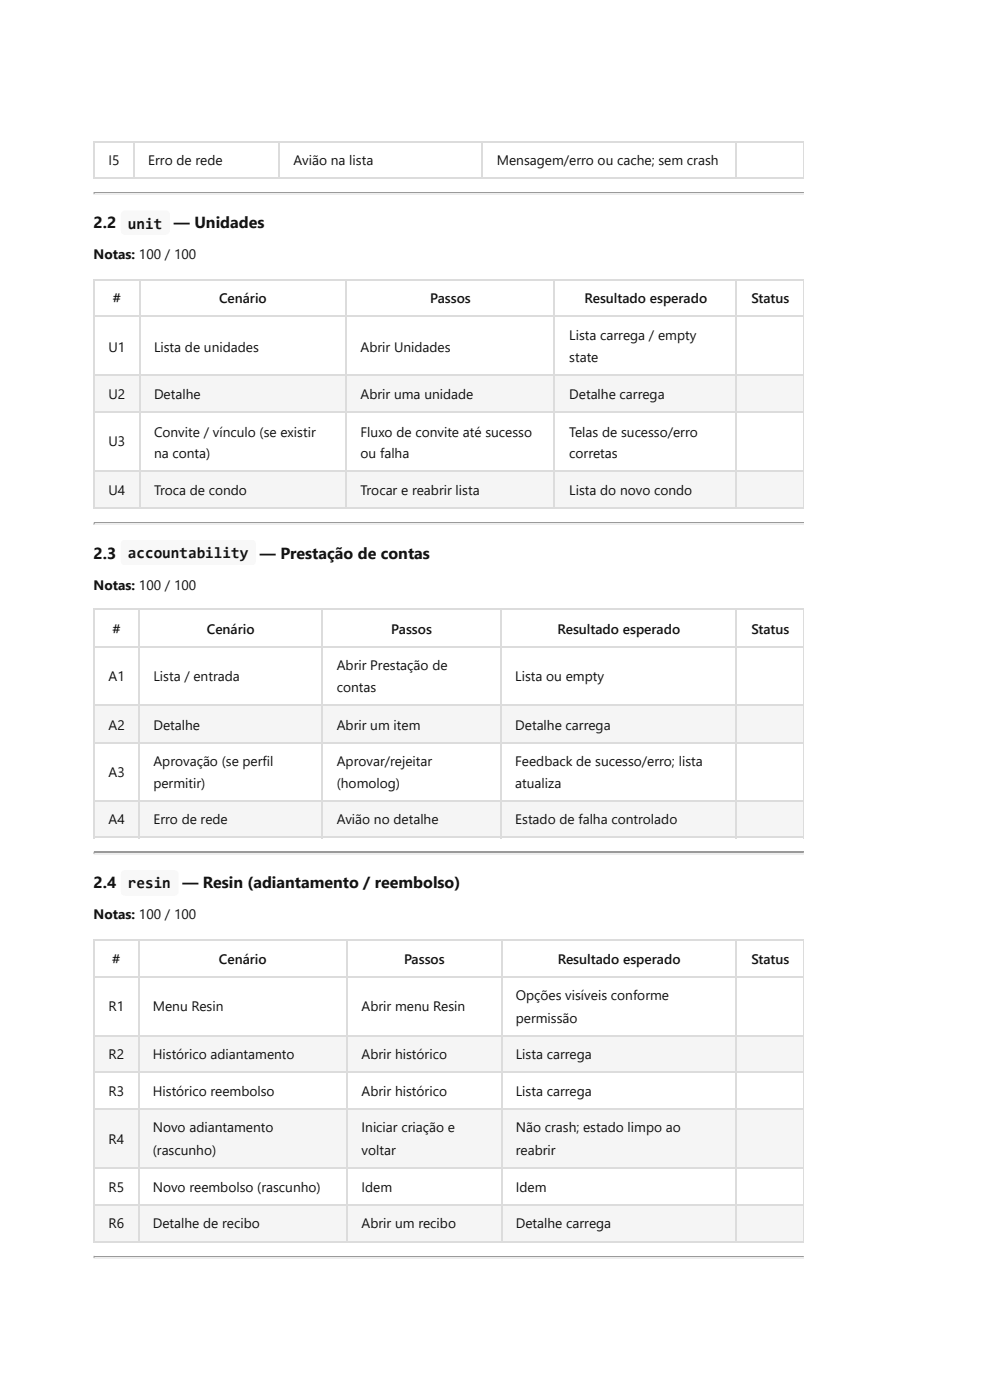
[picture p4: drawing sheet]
<svg xmlns="http://www.w3.org/2000/svg" width="210mm" height="297mm" viewBox="0 0 210 297" stroke-linecap="round" stroke-linejoin="round" font-family="sans-serif">
<path d="M19.8 30h150.7M19.8 37.7h150.7M20 29.9v7.9M28.4 29.9v7.9M59.1 29.9v7.9M102.3 29.9v7.9M156.2 29.9v7.9" fill="none" stroke="#dcdcdc" stroke-width=".26"/>
<path d="M170.5 29.9v7.9" fill="none" stroke="#dcdcdc" stroke-width=".21"/>
<path d="M19.8 40.9h150.7" fill="none" stroke="#9a9a9a" stroke-width=".26"/>
<path d="M19.8 41.1h150.7" fill="none" stroke="#eee" stroke-width=".26"/>
<path d="M170.5 40.7v.6h-.1z" fill="#eee"/>
<path d="M19.8 40.7h.3v.3l-.3 .3z" fill="#9a9a9a"/>
<g fill="#fff">
<path d="M20.1 59.3h9.5v7.9h-9.5z"/>
<path d="M29.6 59.3h44v7.9h-44z"/>
<path d="M73.6 59.3h44.1v7.9h-44.1z"/>
<path d="M117.7 59.3h38.7v7.9h-38.7z"/>
<path d="M156.4 59.3h14.1v7.9h-14.1z"/>
<path d="M20.1 67.2h9.5v12.4h-9.5z"/>
<path d="M29.6 67.2h44v12.4h-44z"/>
<path d="M73.6 67.2h44.1v12.4h-44.1z"/>
<path d="M117.7 67.2h38.7v12.4h-38.7z"/>
<path d="M156.4 67.2h14.1v12.4h-14.1z"/>
</g>
<g fill="#f5f5f5">
<path d="M20.1 79.6h9.5v8h-9.5z"/>
<path d="M29.6 79.6h44v8h-44z"/>
<path d="M73.6 79.6h44.1v8h-44.1z"/>
<path d="M117.7 79.6h38.7v8h-38.7z"/>
<path d="M156.4 79.6h14.1v8h-14.1z"/>
</g>
<g fill="#fff">
<path d="M20.1 87.6h9.5v12.4h-9.5z"/>
<path d="M29.6 87.6h44v12.4h-44z"/>
<path d="M73.6 87.6h44.1v12.4h-44.1z"/>
<path d="M117.7 87.6h38.7v12.4h-38.7z"/>
<path d="M156.4 87.6h14.1v12.4h-14.1z"/>
</g>
<g fill="#f5f5f5">
<path d="M20.1 100h9.5v7.7h-9.5z"/>
<path d="M29.6 100h44v7.7h-44z"/>
<path d="M73.6 100h44.1v7.7h-44.1z"/>
<path d="M117.7 100h38.7v7.7h-38.7z"/>
<path d="M156.4 100h14.1v7.7h-14.1z"/>
</g>
<path d="M19.8 59.4h150.7M20 59.3v48.7M29.8 59.3v48.7M73.4 59.3v48.7M117.6 59.3v48.7M156.2 59.3v48.7M19.8 67.1h150.7M19.8 79.5h150.7M19.8 87.4h150.7M19.8 99.9h150.7M19.8 107.8h150.7" fill="none" stroke="#dcdcdc" stroke-width=".26"/>
<path d="M170.5 59.3v48.7" fill="none" stroke="#dcdcdc" stroke-width=".21"/>
<path d="M19.8 111h150.7" fill="none" stroke="#9a9a9a" stroke-width=".26"/>
<path d="M19.8 111.3h150.7" fill="none" stroke="#eee" stroke-width=".26"/>
<path d="M170.5 110.9v.5h-.1z" fill="#eee"/>
<path d="M19.8 110.9h.3v.2l-.3 .3z" fill="#9a9a9a"/>
<g fill="#fff">
<path d="M20.1 129.4h9.5v7.7h-9.5z"/>
<path d="M29.6 129.4h38.9v7.7h-38.9z"/>
<path d="M68.5 129.4h37.9v7.7h-37.9z"/>
<path d="M106.4 129.4h50v7.7h-50z"/>
<path d="M156.4 129.4h14.1v7.7h-14.1z"/>
<path d="M20.1 137.1h9.5v12.7h-9.5z"/>
<path d="M29.6 137.1h38.9v12.7h-38.9z"/>
<path d="M68.5 137.1h37.9v12.7h-37.9z"/>
<path d="M106.4 137.1h50v12.7h-50z"/>
<path d="M156.4 137.1h14.1v12.7h-14.1z"/>
</g>
<g fill="#f5f5f5">
<path d="M20.1 149.8h9.5v7.6h-9.5z"/>
<path d="M29.6 149.8h38.9v7.6h-38.9z"/>
<path d="M68.5 149.8h37.9v7.6h-37.9z"/>
<path d="M106.4 149.8h50v7.6h-50z"/>
<path d="M156.4 149.8h14.1v7.6h-14.1z"/>
</g>
<g fill="#fff">
<path d="M20.1 157.4h9.5v12.5h-9.5z"/>
<path d="M29.6 157.4h38.9v12.5h-38.9z"/>
<path d="M68.5 157.4h37.9v12.5h-37.9z"/>
<path d="M106.4 157.4h50v12.5h-50z"/>
<path d="M156.4 157.4h14.1v12.5h-14.1z"/>
</g>
<g fill="#f5f5f5">
<path d="M20.1 169.9h9.5v7.9h-9.5z"/>
<path d="M29.6 169.9h38.9v7.9h-38.9z"/>
<path d="M68.5 169.9h37.9v7.9h-37.9z"/>
<path d="M106.4 169.9h50v7.9h-50z"/>
<path d="M156.4 169.9h14.1v7.9h-14.1z"/>
</g>
<path d="M19.8 129.2h150.7M19.8 137.2h150.7M20 129.1v48.7M29.5 129.1v48.7M68.4 129.1v48.7M106.2 129.1v48.7M156.2 129.1v48.7M19.8 149.6h150.7M19.8 157.6h150.7M19.8 170h150.7M19.8 177.7h150.7" fill="none" stroke="#dcdcdc" stroke-width=".26"/>
<path d="M170.5 129.1v48.7" fill="none" stroke="#dcdcdc" stroke-width=".21"/>
<path d="M19.8 180.8h150.7" fill="none" stroke="#9a9a9a" stroke-width=".26"/>
<path d="M19.8 181.1h150.7" fill="none" stroke="#eee" stroke-width=".26"/>
<path d="M170.5 180.7v.5h-.1z" fill="#eee"/>
<path d="M19.8 180.7h.3v.3l-.3 .2z" fill="#9a9a9a"/>
<g fill="#fff">
<path d="M20.1 199.5h9.3v7.7h-9.3z"/>
<path d="M29.4 199.5h44.2v7.7h-44.2z"/>
<path d="M73.6 199.5h32.8v7.7h-32.8z"/>
<path d="M106.4 199.5h50v7.7h-50z"/>
<path d="M156.4 199.5h14.1v7.7h-14.1z"/>
<path d="M20.1 207.2h9.3v12.4h-9.3z"/>
<path d="M29.4 207.2h44.2v12.4h-44.2z"/>
<path d="M73.6 207.2h32.8v12.4h-32.8z"/>
<path d="M106.4 207.2h50v12.4h-50z"/>
<path d="M156.4 207.2h14.1v12.4h-14.1z"/>
</g>
<g fill="#f5f5f5">
<path d="M20.1 219.6h9.3v7.9h-9.3z"/>
<path d="M29.4 219.6h44.2v7.9h-44.2z"/>
<path d="M73.6 219.6h32.8v7.9h-32.8z"/>
<path d="M106.4 219.6h50v7.9h-50z"/>
<path d="M156.4 219.6h14.1v7.9h-14.1z"/>
</g>
<g fill="#fff">
<path d="M20.1 227.5h9.3v7.7h-9.3z"/>
<path d="M29.4 227.5h44.2v7.7h-44.2z"/>
<path d="M73.6 227.5h32.8v7.7h-32.8z"/>
<path d="M106.4 227.5h50v7.7h-50z"/>
<path d="M156.4 227.5h14.1v7.7h-14.1z"/>
</g>
<g fill="#f5f5f5">
<path d="M20.1 235.2h9.3v12.7h-9.3z"/>
<path d="M29.4 235.2h44.2v12.7h-44.2z"/>
<path d="M73.6 235.2h32.8v12.7h-32.8z"/>
<path d="M106.4 235.2h50v12.7h-50z"/>
<path d="M156.4 235.2h14.1v12.7h-14.1z"/>
</g>
<g fill="#fff">
<path d="M20.1 247.9h9.3v7.7h-9.3z"/>
<path d="M29.4 247.9h44.2v7.7h-44.2z"/>
<path d="M73.6 247.9h32.8v7.7h-32.8z"/>
<path d="M106.4 247.9h50v7.7h-50z"/>
<path d="M156.4 247.9h14.1v7.7h-14.1z"/>
</g>
<g fill="#f5f5f5">
<path d="M20.1 255.6h9.3v7.9h-9.3z"/>
<path d="M29.4 255.6h44.2v7.9h-44.2z"/>
<path d="M73.6 255.6h32.8v7.9h-32.8z"/>
<path d="M106.4 255.6h50v7.9h-50z"/>
<path d="M156.4 255.6h14.1v7.9h-14.1z"/>
</g>
<g fill="none" stroke="#dcdcdc" stroke-width=".26">
<path d="M19.8 199.4h150.7M20 199.2v64.3M29.5 199.2v64.3M73.7 199.2v64.3M106.5 199.2v64.3M156.2 199.2v64.3M19.8 207.3h150.7M19.8 219.7h150.7M19.8 227.4h150.7M19.8 235.3h150.7M19.8 247.8h150.7M19.8 255.7h150.7"/>
<path d="M19.8 263.4h150.7"/>
</g>
<path d="M170.5 199.2v64.3" fill="none" stroke="#dcdcdc" stroke-width=".21"/>
<path d="M19.8 266.6h150.7" fill="none" stroke="#9a9a9a" stroke-width=".26"/>
<path d="M19.8 266.8h150.7" fill="none" stroke="#eee" stroke-width=".26"/>
<path d="M170.5 266.4v.6h-.1z" fill="#eee"/>
<path d="M19.8 266.4h.3v.3l-.3 .3z" fill="#9a9a9a"/>
<path d="M25.9 45l.6-.3h8.7a.83 .83 0 0 1 .8 .8v3.4a.83 .83 0 0 1-.8 .8h-8.7a.83 .83 0 0 1-.8-.8v-3.4z" fill="#f8f8f8"/>
<path d="M26 45.1l.5-.3h8.7a.7 .7 0 0 1 .7 .7v3.4a.7 .7 0 0 1-.7 .7h-8.7a.7 .7 0 0 1-.7-.7v-3.4z" fill="none" stroke="#f8f8f8" stroke-width=".26"/>
<path d="M25.9 114.8l.6-.2h26.9a.83 .83 0 0 1 .8 .8v3.6a.83 .83 0 0 1-.8 .9h-26.9a.83 .83 0 0 1-.8-.9v-3.6z" fill="#f8f8f8"/>
<path d="M26 114.9l.5-.2h26.9a.7 .7 0 0 1 .7 .7v3.6a.7 .7 0 0 1-.7 .7h-26.9a.7 .7 0 0 1-.7-.7v-3.6z" fill="none" stroke="#f8f8f8" stroke-width=".26"/>
<path d="M25.9 184.9l.6-.2h10.5a.83 .83 0 0 1 .8 .8v3.6a.83 .83 0 0 1-.8 .9h-10.5a.83 .83 0 0 1-.8-.9v-3.6z" fill="#f8f8f8"/>
<path d="M26 185l.5-.2h10.5a.7 .7 0 0 1 .7 .7v3.6a.7 .7 0 0 1-.7 .7h-10.5a.7 .7 0 0 1-.7-.7v-3.6z" fill="none" stroke="#f8f8f8" stroke-width=".26"/>
<g font-size="3.4" fill="#111">
<text x="19.8" y="48.4">2.2</text>
<text x="36.9" y="48.4">— Unidades</text>
<text x="19.8" y="118.5">2.3</text>
<text x="55.1" y="118.5">— Prestação de contas</text>
<text x="19.8" y="188.4">2.4</text>
<text x="38.7" y="188.4">— Resin (adiantamento / reembolso)</text>
</g>
<g font-size="3.3" fill="#111">
<text x="27.1" y="48.5">unit</text>
<text x="27.1" y="118.3">accountability</text>
<text x="27.1" y="188.4">resin</text>
</g>
<g font-size="2.9" fill="#111">
<text x="23" y="34.9">I5</text>
<text x="31.4" y="34.9">Erro de rede</text>
<text x="62.3" y="34.9">Avião na lista</text>
<text x="105.4" y="34.9">Mensagem/erro ou cache; sem crash</text>
<text x="19.8" y="55">Notas: 100 / 100</text>
<text x="23.9" y="64.3">#</text>
<text x="46.5" y="64.3">Cenário</text>
<text x="91.3" y="64.3">Passos</text>
<text x="124" y="64.3">Resultado esperado</text>
<text x="159.4" y="64.3">Status</text>
<text x="23" y="74.6">U1</text>
<text x="32.7" y="74.6">Lista de unidades</text>
<text x="76.5" y="74.6">Abrir Unidades</text>
<text x="120.8" y="72.2">Lista carrega / empty</text>
<text x="120.8" y="76.7">state</text>
<text x="23" y="84.7">U2</text>
<text x="32.7" y="84.7">Detalhe</text>
<text x="76.5" y="84.7">Abrir uma unidade</text>
<text x="120.8" y="84.7">Detalhe carrega</text>
<text x="23" y="94.7">U3</text>
<text x="32.7" y="92.6">Convite / vínculo (se existir</text>
<text x="76.5" y="92.6">Fluxo de convite até sucesso</text>
<text x="120.8" y="92.6">Telas de sucesso/erro</text>
<text x="32.7" y="97.1">na conta)</text>
<text x="76.5" y="97.1">ou falha</text>
<text x="120.8" y="97.1">corretas</text>
<text x="23" y="105">U4</text>
<text x="32.7" y="105">Troca de condo</text>
<text x="76.5" y="105">Trocar e reabrir lista</text>
<text x="120.8" y="105">Lista do novo condo</text>
<text x="19.8" y="125.1">Notas: 100 / 100</text>
<text x="23.9" y="134.4">#</text>
<text x="43.9" y="134.4">Cenário</text>
<text x="83" y="134.4">Passos</text>
<text x="118.3" y="134.4">Resultado esperado</text>
<text x="159.4" y="134.4">Status</text>
<text x="71.4" y="142.1">Abrir Prestação de</text>
<text x="23" y="144.5">A1</text>
<text x="32.6" y="144.5">Lista / entrada</text>
<text x="71.4" y="146.8">contas</text>
<text x="109.3" y="144.5">Lista ou empty</text>
<text x="23" y="154.8">A2</text>
<text x="32.6" y="154.8">Detalhe</text>
<text x="71.4" y="154.8">Abrir um item</text>
<text x="109.3" y="154.8">Detalhe carrega</text>
<text x="23" y="164.8">A3</text>
<text x="32.6" y="162.5">Aprovação (se perfil</text>
<text x="32.6" y="167.2">permitir)</text>
<text x="71.4" y="162.5">Aprovar/rejeitar</text>
<text x="71.4" y="167.2">(homolog)</text>
<text x="109.3" y="162.5">Feedback de sucesso/erro; lista</text>
<text x="109.3" y="167.2">atualiza</text>
<text x="23" y="174.9">A4</text>
<text x="32.6" y="174.9">Erro de rede</text>
<text x="71.4" y="174.9">Avião no detalhe</text>
<text x="109.3" y="174.9">Estado de falha controlado</text>
<text x="19.8" y="195">Notas: 100 / 100</text>
<text x="23.8" y="204.5">#</text>
<text x="46.4" y="204.5">Cenário</text>
<text x="85.7" y="204.5">Passos</text>
<text x="118.3" y="204.5">Resultado esperado</text>
<text x="159.4" y="204.5">Status</text>
<text x="23" y="214.6">R1</text>
<text x="32.4" y="214.6">Menu Resin</text>
<text x="76.7" y="214.6">Abrir menu Resin</text>
<text x="109.4" y="212.2">Opções visíveis conforme</text>
<text x="109.4" y="217">permissão</text>
<text x="23" y="224.6">R2</text>
<text x="32.4" y="224.6">Histórico adiantamento</text>
<text x="76.7" y="224.6">Abrir histórico</text>
<text x="109.4" y="224.6">Lista carrega</text>
<text x="23" y="232.6">R3</text>
<text x="32.4" y="232.6">Histórico reembolso</text>
<text x="76.7" y="232.6">Abrir histórico</text>
<text x="109.4" y="232.6">Lista carrega</text>
<text x="23" y="242.6">R4</text>
<text x="32.4" y="240.2">Novo adiantamento</text>
<text x="32.4" y="245">(rascunho)</text>
<text x="76.7" y="240.2">Iniciar criação e</text>
<text x="76.7" y="245">voltar</text>
<text x="109.4" y="240.2">Não crash; estado limpo ao</text>
<text x="109.4" y="245">reabrir</text>
<text x="23" y="252.9">R5</text>
<text x="32.4" y="252.9">Novo reembolso (rascunho)</text>
<text x="76.7" y="252.9">Idem</text>
<text x="109.4" y="252.9">Idem</text>
<text x="23" y="260.6">R6</text>
<text x="32.4" y="260.6">Detalhe de recibo</text>
<text x="76.7" y="260.6">Abrir um recibo</text>
<text x="109.4" y="260.6">Detalhe carrega</text>
</g>
</svg>
